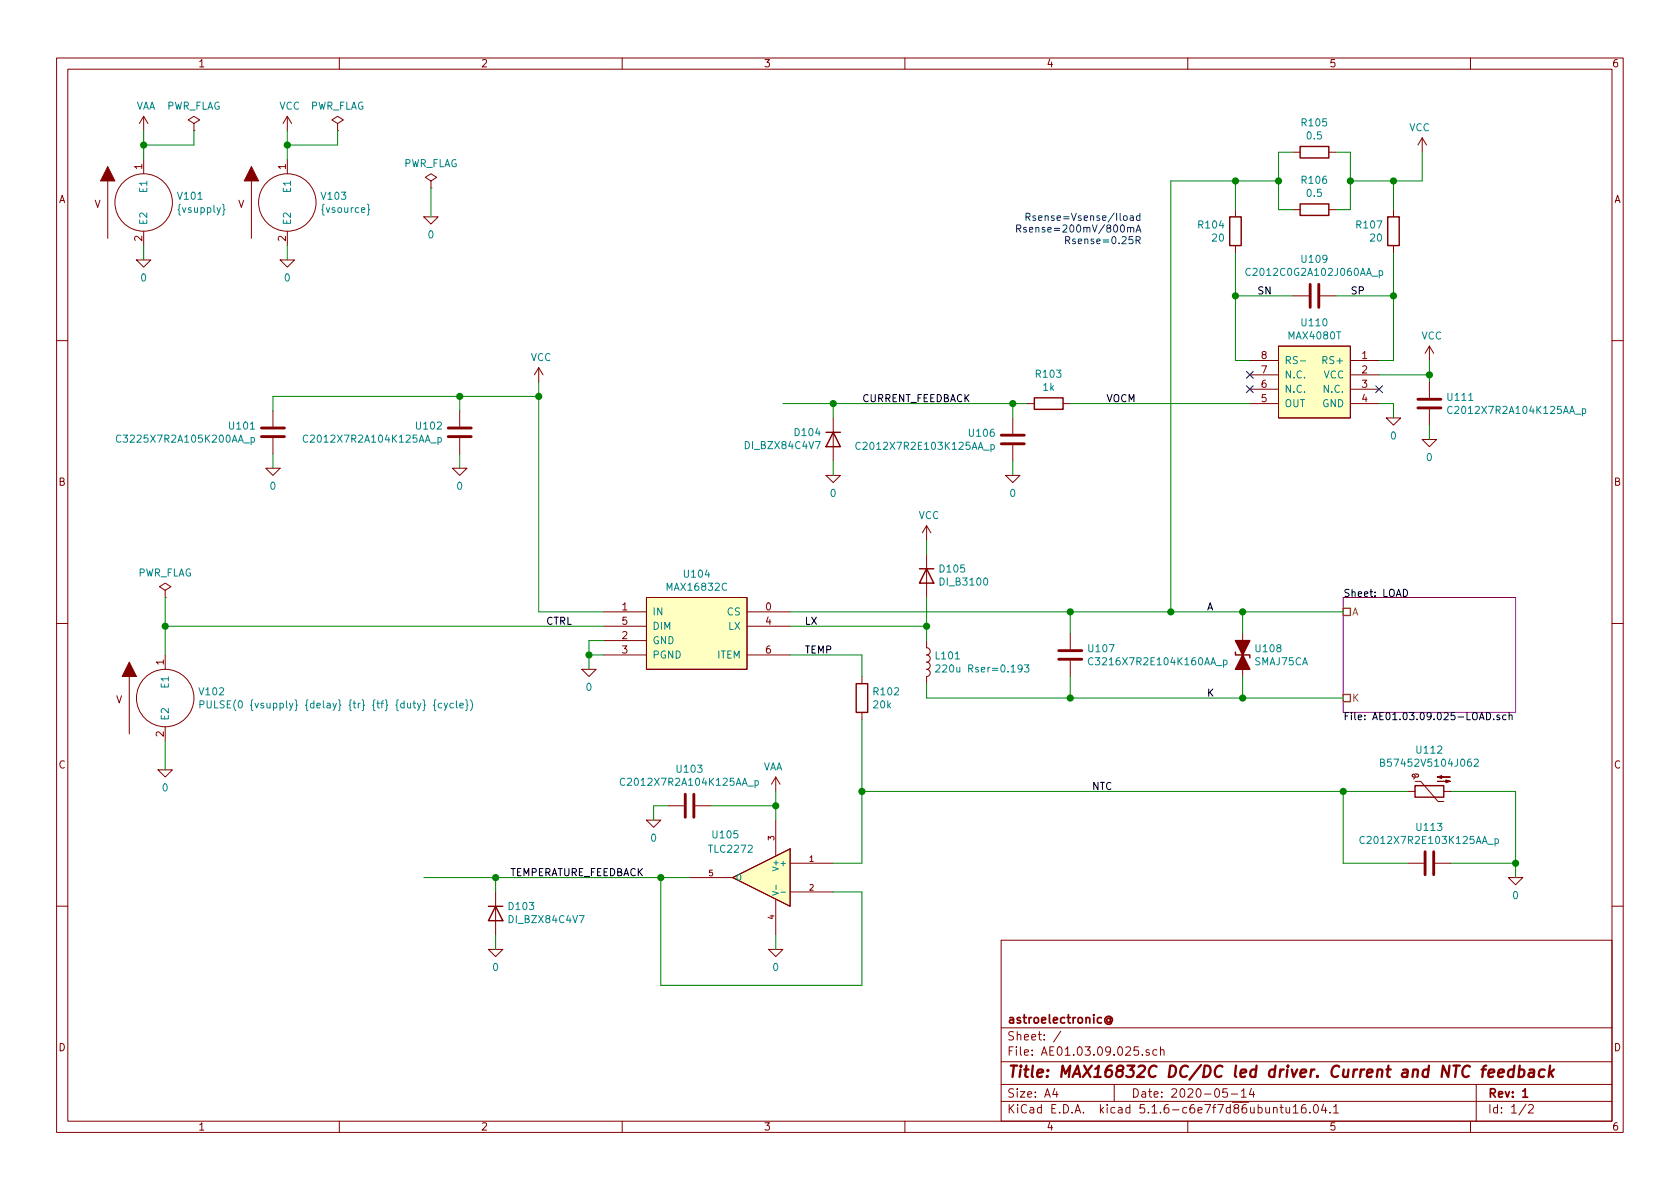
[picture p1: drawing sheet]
EESchema Schematic File Version 4
EELAYER 30 0
EELAYER END
$Descr A4 11693 8268
encoding utf-8
Sheet 1 2
Title "MAX16832C DC/DC led driver. Current and NTC feedback"
Date "2020-05-14"
Rev "1"
Comp "astroelectronic@"
Comment1 ""
Comment2 ""
Comment3 ""
Comment4 ""
$EndDescr
Wire Wire Line
	3000 1500 3000 1300
Wire Wire Line
	2000 1800 2000 1700
Wire Wire Line
	2000 900  2000 1000
Wire Wire Line
	2000 1000 2350 1000
Wire Wire Line
	2350 1000 2350 900 
Connection ~ 2000 1000
Wire Wire Line
	1150 5350 1150 5150
$Sheet
S 9350 4150 1200 800 
U 5A8E4606
F0 "LOAD" 50
F1 "AE01.03.09.025-LOAD.sch" 50
F2 "A" U L 9350 4250 50 
F3 "K" U L 9350 4850 50 
$EndSheet
Wire Wire Line
	2000 1000 2000 1100
$Comp
L power:PWR_FLAG #FLG0104
U 1 1
P 3000 1300
F 0 "#FLG0104" H 3000 1375 50  0001 C CNN
F 1 "PWR_FLAG" H 3000 1473 50  0000 C CNN
F 2 "" H 3000 1300 50  0001 C CNN
F 3 "~" H 3000 1300 50  0001 C CNN
	1    3000 1300
	1    0    0    -1  
$EndComp
$Comp
L pspice:0 #GND0104
U 1 1
P 2000 1800
F 0 "#GND0104" H 2000 1700 50  0001 C CNN
F 1 "0" H 2000 1677 50  0000 C CNN
F 2 "" H 2000 1800 50  0001 C CNN
F 3 "~" H 2000 1800 50  0001 C CNN
	1    2000 1800
	1    0    0    -1  
$EndComp
$Comp
L pspice:0 #GND0105
U 1 1
P 3000 1500
F 0 "#GND0105" H 3000 1400 50  0001 C CNN
F 1 "0" H 3000 1377 50  0000 C CNN
F 2 "" H 3000 1500 50  0001 C CNN
F 3 "~" H 3000 1500 50  0001 C CNN
	1    3000 1500
	1    0    0    -1  
$EndComp
$Comp
L pspice:0 #GND0102
U 1 1
P 1150 5350
F 0 "#GND0102" H 1150 5250 50  0001 C CNN
F 1 "0" H 1150 5227 50  0000 C CNN
F 2 "" H 1150 5350 50  0001 C CNN
F 3 "~" H 1150 5350 50  0001 C CNN
	1    1150 5350
	1    0    0    -1  
$EndComp
$Comp
L power:PWR_FLAG #FLG0101
U 1 1
P 1150 4150
F 0 "#FLG0101" H 1150 4225 50  0001 C CNN
F 1 "PWR_FLAG" H 1150 4323 50  0000 C CNN
F 2 "" H 1150 4150 50  0001 C CNN
F 3 "~" H 1150 4150 50  0001 C CNN
	1    1150 4150
	1    0    0    -1  
$EndComp
$Comp
L power:PWR_FLAG #FLG0103
U 1 1
P 2350 900
F 0 "#FLG0103" H 2350 975 50  0001 C CNN
F 1 "PWR_FLAG" H 2350 1073 50  0000 C CNN
F 2 "" H 2350 900 50  0001 C CNN
F 3 "~" H 2350 900 50  0001 C CNN
	1    2350 900 
	1    0    0    -1  
$EndComp
$Comp
L power:VCC #PWR0102
U 1 1
P 2000 900
F 0 "#PWR0102" H 2000 750 50  0001 C CNN
F 1 "VCC" H 2017 1073 50  0000 C CNN
F 2 "" H 2000 900 50  0001 C CNN
F 3 "" H 2000 900 50  0001 C CNN
	1    2000 900 
	1    0    0    -1  
$EndComp
$Comp
L pspice:VSOURCE V103
U 1 1
P 2000 1400
F 0 "V103" H 2228 1446 50  0000 L CNN
F 1 "{vsource}" H 2228 1355 50  0000 L CNN
F 2 "" H 2000 1400 50  0001 C CNN
F 3 "~" H 2000 1400 50  0001 C CNN
F 4 "V" H 2000 1400 50  0001 C CNN "Spice_Primitive"
F 5 "Y" H 2000 1400 50  0001 C CNN "Spice_Netlist_Enabled"
	1    2000 1400
	1    0    0    -1  
$EndComp
$Comp
L pspice:VSOURCE V102
U 1 1
P 1150 4850
F 0 "V102" H 1378 4896 50  0000 L CNN
F 1 "PULSE(0 {vsupply} {delay} {tr} {tf} {duty} {cycle})" H 1378 4805 50  0000 L CNN
F 2 "" H 1150 4850 50  0001 C CNN
F 3 "~" H 1150 4850 50  0001 C CNN
F 4 "V" H 1150 4850 50  0001 C CNN "Spice_Primitive"
F 5 "Y" H 1150 4850 50  0001 C CNN "Spice_Netlist_Enabled"
	1    1150 4850
	1    0    0    -1  
$EndComp
Text Label 3800 4350 0    50   ~ 0
CTRL
Text Label 8400 4250 0    50   ~ 0
A
Text Label 8400 4850 0    50   ~ 0
K
Text Label 5600 4350 0    50   ~ 0
LX
Text Notes 7950 1700 2    50   ~ 0
Rsense=Vsense/Iload\nRsense=200mV/800mA\nRsense=0.25R
Text Label 5600 4550 0    50   ~ 0
TEMP
Text Label 7600 5500 0    50   ~ 0
NTC
Wire Wire Line
	3750 2750 3200 2750
Wire Wire Line
	3200 3150 3200 3250
Wire Wire Line
	4200 4450 4100 4450
Wire Wire Line
	4100 4450 4100 4550
Wire Wire Line
	4100 4550 4200 4550
Connection ~ 4100 4550
Wire Wire Line
	5500 4350 6450 4350
Wire Wire Line
	6450 4850 7450 4850
Wire Wire Line
	6450 4150 6450 4350
Connection ~ 6450 4350
Wire Wire Line
	6450 3850 6450 3750
Wire Wire Line
	10550 6000 10550 6100
Connection ~ 3200 2750
Wire Wire Line
	6450 4850 6450 4750
Wire Wire Line
	6450 4350 6450 4450
Wire Wire Line
	7450 4250 7450 4400
Wire Wire Line
	1900 3150 1900 3250
Wire Wire Line
	1900 2750 1900 2850
Wire Wire Line
	3200 2750 3200 2850
Connection ~ 7450 4850
Connection ~ 7450 4250
Wire Wire Line
	6000 4550 5500 4550
Wire Wire Line
	6000 4550 6000 4700
Wire Wire Line
	6000 5000 6000 5500
Wire Wire Line
	7450 4700 7450 4850
Wire Wire Line
	4100 4550 4100 4650
Wire Wire Line
	3200 2750 1900 2750
Wire Wire Line
	7450 4850 8650 4850
Wire Wire Line
	7450 4250 8150 4250
$Comp
L pspice:0 #GND0109
U 1 1
P 4100 4650
F 0 "#GND0109" H 4100 4550 50  0001 C CNN
F 1 "0" H 4100 4527 50  0000 C CNN
F 2 "" H 4100 4650 50  0001 C CNN
F 3 "~" H 4100 4650 50  0001 C CNN
	1    4100 4650
	1    0    0    -1  
$EndComp
$Comp
L pspice:0 #GND0106
U 1 1
P 3200 3250
F 0 "#GND0106" H 3200 3150 50  0001 C CNN
F 1 "0" H 3200 3127 50  0000 C CNN
F 2 "" H 3200 3250 50  0001 C CNN
F 3 "~" H 3200 3250 50  0001 C CNN
	1    3200 3250
	-1   0    0    -1  
$EndComp
$Comp
L power:VCC #PWR0104
U 1 1
P 3750 2650
F 0 "#PWR0104" H 3750 2500 50  0001 C CNN
F 1 "VCC" H 3767 2823 50  0000 C CNN
F 2 "" H 3750 2650 50  0001 C CNN
F 3 "" H 3750 2650 50  0001 C CNN
	1    3750 2650
	1    0    0    -1  
$EndComp
$Comp
L pspice:0 #GND0103
U 1 1
P 1900 3250
F 0 "#GND0103" H 1900 3150 50  0001 C CNN
F 1 "0" H 1900 3127 50  0000 C CNN
F 2 "" H 1900 3250 50  0001 C CNN
F 3 "~" H 1900 3250 50  0001 C CNN
	1    1900 3250
	-1   0    0    -1  
$EndComp
$Comp
L Device:C U101
U 1 1
P 1900 3000
F 0 "U101" H 2015 3046 50  0000 L CNN
F 1 "C3225X7R2A105K200AA_p" H 2015 2955 50  0000 L CNN
F 2 "" H 1938 2850 50  0001 C CNN
F 3 "~" H 1900 3000 50  0001 C CNN
F 4 "X" H 1900 3000 50  0001 C CNN "Spice_Primitive"
F 5 "C3225X7R2A105K200AA_p" H 1900 3000 50  0001 C CNN "Spice_Model"
F 6 "Y" H 1900 3000 50  0001 C CNN "Spice_Netlist_Enabled"
F 7 "models/C3225X7R2A105K200AA_p.mod" H 1900 3000 50  0001 C CNN "Spice_Lib_File"
	1    1900 3000
	-1   0    0    -1  
$EndComp
$Comp
L Device:C U102
U 1 1
P 3200 3000
F 0 "U102" H 3314 3046 50  0000 L CNN
F 1 "C2012X7R2A104K125AA_p" H 3314 2955 50  0000 L CNN
F 2 "" H 3238 2850 50  0001 C CNN
F 3 "~" H 3200 3000 50  0001 C CNN
F 4 "X" H 3200 3000 50  0001 C CNN "Spice_Primitive"
F 5 "C2012X7R2A104K125AA_p" H 3200 3000 50  0001 C CNN "Spice_Model"
F 6 "Y" H 3200 3000 50  0001 C CNN "Spice_Netlist_Enabled"
F 7 "models/C2012X7R2A104K125AA_p.mod" H 3200 3000 50  0001 C CNN "Spice_Lib_File"
	1    3200 3000
	-1   0    0    -1  
$EndComp
$Comp
L AE01.17.09.000:MAX16832C U104
U 1 1
P 4850 4400
F 0 "U104" H 4850 4815 50  0000 C CNN
F 1 "MAX16832C" H 4850 4724 50  0000 C CNN
F 2 "" H 4500 3850 50  0001 L BNN
F 3 "~" H 4500 3750 50  0001 L BNN
F 4 "X" H 4850 4400 50  0001 C CNN "Spice_Primitive"
F 5 "MAX16832C" H 4850 4400 50  0001 C CNN "Spice_Model"
F 6 "Y" H 4850 4400 50  0001 C CNN "Spice_Netlist_Enabled"
F 7 "models/MAX16832C.LIB" H 4850 4400 50  0001 C CNN "Spice_Lib_File"
	1    4850 4400
	1    0    0    -1  
$EndComp
$Comp
L power:VCC #PWR0106
U 1 1
P 6450 3750
F 0 "#PWR0106" H 6450 3600 50  0001 C CNN
F 1 "VCC" H 6467 3923 50  0000 C CNN
F 2 "" H 6450 3750 50  0001 C CNN
F 3 "" H 6450 3750 50  0001 C CNN
	1    6450 3750
	1    0    0    -1  
$EndComp
$Comp
L Device:R R102
U 1 1
P 6000 4850
F 0 "R102" H 6070 4896 50  0000 L CNN
F 1 "20k" H 6070 4805 50  0000 L CNN
F 2 "" V 5930 4850 50  0001 C CNN
F 3 "~" H 6000 4850 50  0001 C CNN
F 4 "R" H 6000 4850 50  0001 C CNN "Spice_Primitive"
F 5 "20k" H 6000 4850 50  0001 C CNN "Spice_Model"
F 6 "Y" H 6000 4850 50  0001 C CNN "Spice_Netlist_Enabled"
	1    6000 4850
	1    0    0    -1  
$EndComp
$Comp
L pspice:0 #GND0116
U 1 1
P 10550 6100
F 0 "#GND0116" H 10550 6000 50  0001 C CNN
F 1 "0" H 10550 5977 50  0000 C CNN
F 2 "" H 10550 6100 50  0001 C CNN
F 3 "~" H 10550 6100 50  0001 C CNN
	1    10550 6100
	-1   0    0    -1  
$EndComp
$Comp
L Device:C U113
U 1 1
P 9950 6000
F 0 "U113" V 9698 6000 50  0000 C CNN
F 1 "C2012X7R2E103K125AA_p" V 9789 6000 50  0000 C CNN
F 2 "" H 9988 5850 50  0001 C CNN
F 3 "~" H 9950 6000 50  0001 C CNN
F 4 "X" H 9950 6000 50  0001 C CNN "Spice_Primitive"
F 5 "C2012X7R2E103K125AA_p" H 9950 6000 50  0001 C CNN "Spice_Model"
F 6 "Y" H 9950 6000 50  0001 C CNN "Spice_Netlist_Enabled"
F 7 "models/C2012X7R2E103K125AA_p.mod" H 9950 6000 50  0001 C CNN "Spice_Lib_File"
	1    9950 6000
	0    -1   1    0   
$EndComp
$Comp
L Device:L L101
U 1 1
P 6450 4600
F 0 "L101" H 6503 4646 50  0000 L CNN
F 1 "220u Rser=0.193" H 6503 4555 50  0000 L CNN
F 2 "" H 6450 4600 50  0001 C CNN
F 3 "~" H 6450 4600 50  0001 C CNN
F 4 "L" H 6450 4600 50  0001 C CNN "Spice_Primitive"
F 5 "220u Rser=0.193" H 6450 4600 50  0001 C CNN "Spice_Model"
F 6 "Y" H 6450 4600 50  0001 C CNN "Spice_Netlist_Enabled"
	1    6450 4600
	1    0    0    -1  
$EndComp
$Comp
L Simulation_SPICE:DIODE D105
U 1 1
P 6450 4000
F 0 "D105" V 6496 3920 50  0000 R CNN
F 1 "DI_B3100" V 6405 3920 50  0000 R CNN
F 2 "" H 6450 4000 50  0001 C CNN
F 3 "~" H 6450 4000 50  0001 C CNN
F 4 "Y" H 6450 4000 50  0001 L CNN "Spice_Netlist_Enabled"
F 5 "D" H 6450 4000 50  0001 L CNN "Spice_Primitive"
F 6 "DI_B3100" H 6450 4000 50  0001 C CNN "Spice_Model"
F 7 "models/B3100.spice.txt" H 6450 4000 50  0001 C CNN "Spice_Lib_File"
	1    6450 4000
	0    -1   -1   0   
$EndComp
$Comp
L Device:R R106
U 1 1
P 9150 1450
F 0 "R106" V 8943 1450 50  0000 C CNN
F 1 "0.5" V 9034 1450 50  0000 C CNN
F 2 "" V 9080 1450 50  0001 C CNN
F 3 "~" H 9150 1450 50  0001 C CNN
F 4 "R" H 9150 1450 50  0001 C CNN "Spice_Primitive"
F 5 "0.5" H 9150 1450 50  0001 C CNN "Spice_Model"
F 6 "Y" H 9150 1450 50  0001 C CNN "Spice_Netlist_Enabled"
	1    9150 1450
	0    -1   1    0   
$EndComp
Wire Wire Line
	9300 1450 9400 1450
Wire Wire Line
	9000 1450 8900 1450
Wire Wire Line
	9000 1050 8900 1050
$Comp
L power:VCC #PWR0107
U 1 1
P 9900 1050
F 0 "#PWR0107" H 9900 900 50  0001 C CNN
F 1 "VCC" H 9917 1223 50  0000 C CNN
F 2 "" H 9900 1050 50  0001 C CNN
F 3 "" H 9900 1050 50  0001 C CNN
	1    9900 1050
	-1   0    0    -1  
$EndComp
$Comp
L Device:R R105
U 1 1
P 9150 1050
F 0 "R105" V 8943 1050 50  0000 C CNN
F 1 "0.5" V 9034 1050 50  0000 C CNN
F 2 "" V 9080 1050 50  0001 C CNN
F 3 "~" H 9150 1050 50  0001 C CNN
F 4 "R" H 9150 1050 50  0001 C CNN "Spice_Primitive"
F 5 "0.5" H 9150 1050 50  0001 C CNN "Spice_Model"
F 6 "Y" H 9150 1050 50  0001 C CNN "Spice_Netlist_Enabled"
	1    9150 1050
	0    -1   1    0   
$EndComp
Wire Wire Line
	8900 1450 8900 1250
Wire Wire Line
	8900 1250 8600 1250
Connection ~ 8900 1250
Wire Wire Line
	8900 1250 8900 1050
Wire Wire Line
	9600 2800 9700 2800
Wire Wire Line
	9700 2800 9700 2900
$Comp
L pspice:0 #GND0114
U 1 1
P 9700 2900
F 0 "#GND0114" H 9700 2800 50  0001 C CNN
F 1 "0" H 9700 2777 50  0000 C CNN
F 2 "" H 9700 2900 50  0001 C CNN
F 3 "~" H 9700 2900 50  0001 C CNN
	1    9700 2900
	1    0    0    -1  
$EndComp
Wire Wire Line
	9950 2650 9950 2600
Wire Wire Line
	9950 2950 9950 3050
$Comp
L pspice:0 #GND0115
U 1 1
P 9950 3050
F 0 "#GND0115" H 9950 2950 50  0001 C CNN
F 1 "0" H 9950 2927 50  0000 C CNN
F 2 "" H 9950 3050 50  0001 C CNN
F 3 "~" H 9950 3050 50  0001 C CNN
	1    9950 3050
	1    0    0    -1  
$EndComp
$Comp
L power:VCC #PWR0108
U 1 1
P 9950 2500
F 0 "#PWR0108" H 9950 2350 50  0001 C CNN
F 1 "VCC" H 9967 2673 50  0000 C CNN
F 2 "" H 9950 2500 50  0001 C CNN
F 3 "" H 9950 2500 50  0001 C CNN
	1    9950 2500
	1    0    0    -1  
$EndComp
Wire Wire Line
	9600 2600 9950 2600
Connection ~ 9950 2600
Wire Wire Line
	9950 2600 9950 2500
Wire Wire Line
	8700 2800 7450 2800
Text Label 7700 2800 0    50   ~ 0
VOCM
Wire Wire Line
	9700 1750 9700 2050
Wire Wire Line
	9700 2500 9600 2500
Wire Wire Line
	9400 1450 9400 1250
Wire Wire Line
	9400 1050 9300 1050
Wire Wire Line
	9400 1250 9700 1250
Connection ~ 9400 1250
Wire Wire Line
	9400 1250 9400 1050
Wire Wire Line
	8650 4700 8650 4850
Connection ~ 8650 4850
Wire Wire Line
	8650 4400 8650 4250
Connection ~ 8650 4250
$Comp
L Device:R R103
U 1 1
P 7300 2800
F 0 "R103" V 7093 2800 50  0000 C CNN
F 1 "1k" V 7184 2800 50  0000 C CNN
F 2 "" V 7230 2800 50  0001 C CNN
F 3 "~" H 7300 2800 50  0001 C CNN
F 4 "R" H 7300 2800 50  0001 C CNN "Spice_Primitive"
F 5 "1k" H 7300 2800 50  0001 C CNN "Spice_Model"
F 6 "Y" H 7300 2800 50  0001 C CNN "Spice_Netlist_Enabled"
	1    7300 2800
	0    -1   1    0   
$EndComp
Wire Wire Line
	7150 2800 7050 2800
Wire Wire Line
	7050 2800 7050 2900
Wire Wire Line
	7050 3300 7050 3200
$Comp
L pspice:0 #GND0113
U 1 1
P 7050 3300
F 0 "#GND0113" H 7050 3200 50  0001 C CNN
F 1 "0" H 7050 3177 50  0000 C CNN
F 2 "" H 7050 3300 50  0001 C CNN
F 3 "~" H 7050 3300 50  0001 C CNN
	1    7050 3300
	1    0    0    -1  
$EndComp
Wire Wire Line
	3750 4250 4200 4250
$Comp
L pspice:VSOURCE V101
U 1 1
P 1000 1400
F 0 "V101" H 1228 1446 50  0000 L CNN
F 1 "{vsupply}" H 1228 1355 50  0000 L CNN
F 2 "" H 1000 1400 50  0001 C CNN
F 3 "~" H 1000 1400 50  0001 C CNN
F 4 "V" H 1000 1400 50  0001 C CNN "Spice_Primitive"
F 5 "Y" H 1000 1400 50  0001 C CNN "Spice_Netlist_Enabled"
	1    1000 1400
	1    0    0    -1  
$EndComp
Wire Wire Line
	1000 1800 1000 1700
$Comp
L pspice:0 #GND0101
U 1 1
P 1000 1800
F 0 "#GND0101" H 1000 1700 50  0001 C CNN
F 1 "0" H 1000 1677 50  0000 C CNN
F 2 "" H 1000 1800 50  0001 C CNN
F 3 "~" H 1000 1800 50  0001 C CNN
	1    1000 1800
	1    0    0    -1  
$EndComp
$Comp
L power:VAA #PWR0101
U 1 1
P 1000 900
F 0 "#PWR0101" H 1000 750 50  0001 C CNN
F 1 "VAA" H 1017 1073 50  0000 C CNN
F 2 "" H 1000 900 50  0001 C CNN
F 3 "" H 1000 900 50  0001 C CNN
	1    1000 900 
	1    0    0    -1  
$EndComp
Wire Wire Line
	1000 900  1000 1000
Wire Wire Line
	1000 1000 1350 1000
Wire Wire Line
	1350 1000 1350 900 
$Comp
L power:PWR_FLAG #FLG0102
U 1 1
P 1350 900
F 0 "#FLG0102" H 1350 975 50  0001 C CNN
F 1 "PWR_FLAG" H 1350 1073 50  0000 C CNN
F 2 "" H 1350 900 50  0001 C CNN
F 3 "~" H 1350 900 50  0001 C CNN
	1    1350 900 
	1    0    0    -1  
$EndComp
Connection ~ 1000 1000
Wire Wire Line
	1000 1000 1000 1100
Text Label 6000 2800 0    50   ~ 0
CURRENT_FEEDBACK
Text Label 3550 6100 0    50   ~ 0
TEMPERATURE_FEEDBACK
$Comp
L pspice:0 #GND0110
U 1 1
P 4550 5700
F 0 "#GND0110" H 4550 5600 50  0001 C CNN
F 1 "0" H 4550 5577 50  0000 C CNN
F 2 "" H 4550 5700 50  0001 C CNN
F 3 "~" H 4550 5700 50  0001 C CNN
	1    4550 5700
	1    0    0    -1  
$EndComp
Wire Wire Line
	4550 5600 4550 5700
Wire Wire Line
	4650 5600 4550 5600
$Comp
L Device:C U103
U 1 1
P 4800 5600
F 0 "U103" V 5052 5600 50  0000 C CNN
F 1 "C2012X7R2A104K125AA_p" V 4961 5600 50  0000 C CNN
F 2 "" H 4838 5450 50  0001 C CNN
F 3 "~" H 4800 5600 50  0001 C CNN
F 4 "X" H 4800 5600 50  0001 C CNN "Spice_Primitive"
F 5 "C2012X7R2A104K125AA_p" H 4800 5600 50  0001 C CNN "Spice_Model"
F 6 "Y" H 4800 5600 50  0001 C CNN "Spice_Netlist_Enabled"
F 7 "models/C2012X7R2A104K125AA_p.mod" H 4800 5600 50  0001 C CNN "Spice_Lib_File"
	1    4800 5600
	0    -1   -1   0   
$EndComp
Wire Wire Line
	5400 5600 4950 5600
Wire Wire Line
	5400 5600 5400 5700
$Comp
L power:VAA #PWR0105
U 1 1
P 5400 5500
F 0 "#PWR0105" H 5400 5350 50  0001 C CNN
F 1 "VAA" H 5417 5673 50  0000 C CNN
F 2 "" H 5400 5500 50  0001 C CNN
F 3 "" H 5400 5500 50  0001 C CNN
	1    5400 5500
	-1   0    0    -1  
$EndComp
Connection ~ 5400 5600
Wire Wire Line
	5400 5500 5400 5600
$Comp
L pspice:0 #GND0111
U 1 1
P 5400 6600
F 0 "#GND0111" H 5400 6500 50  0001 C CNN
F 1 "0" H 5400 6477 50  0000 C CNN
F 2 "" H 5400 6600 50  0001 C CNN
F 3 "~" H 5400 6600 50  0001 C CNN
	1    5400 6600
	1    0    0    -1  
$EndComp
Wire Wire Line
	5400 6600 5400 6500
$Comp
L AE01.17.16.000:TLC2272 U105
U 1 1
P 5300 6100
F 0 "U105" H 5450 6400 50  0000 L CNN
F 1 "TLC2272" H 5350 6300 50  0000 L CNN
F 2 "FP" H 5500 5700 50  0001 L BNN
F 3 "DS" H 5500 5600 50  0001 L BNN
F 4 "X" H 5300 6100 50  0001 C CNN "Spice_Primitive"
F 5 "TLC2272" H 5300 6100 50  0001 C CNN "Spice_Model"
F 6 "Y" H 5300 6100 50  0001 C CNN "Spice_Netlist_Enabled"
F 7 "models/TLC2272.LIB" H 5300 6100 50  0001 C CNN "Spice_Lib_File"
	1    5300 6100
	-1   0    0    -1  
$EndComp
Wire Wire Line
	4800 6100 4600 6100
Wire Wire Line
	6000 6850 4600 6850
Wire Wire Line
	4600 6850 4600 6100
Connection ~ 4600 6100
Wire Wire Line
	6000 6850 6000 6200
Wire Wire Line
	6000 6200 5800 6200
Wire Wire Line
	6000 6000 5800 6000
$Comp
L Device:Thermistor_NTC U112
U 1 1
P 9950 5500
F 0 "U112" V 9660 5500 50  0000 C CNN
F 1 "B57452V5104J062" V 9751 5500 50  0000 C CNN
F 2 "" H 9950 5550 50  0001 C CNN
F 3 "~" H 9950 5550 50  0001 C CNN
F 4 "X" H 9950 5500 50  0001 C CNN "Spice_Primitive"
F 5 "B57452V5104J062" H 9950 5500 50  0001 C CNN "Spice_Model"
F 6 "Y" H 9950 5500 50  0001 C CNN "Spice_Netlist_Enabled"
F 7 "models/ntc_20130313.lib" H 9950 5500 50  0001 C CNN "Spice_Lib_File"
	1    9950 5500
	0    -1   1    0   
$EndComp
Wire Wire Line
	7050 2800 5800 2800
Connection ~ 7050 2800
$Comp
L Device:C U111
U 1 1
P 9950 2800
F 0 "U111" H 10065 2846 50  0000 L CNN
F 1 "C2012X7R2A104K125AA_p" H 10065 2755 50  0000 L CNN
F 2 "" H 9988 2650 50  0001 C CNN
F 3 "~" H 9950 2800 50  0001 C CNN
F 4 "X" H 9950 2800 50  0001 C CNN "Spice_Primitive"
F 5 "C2012X7R2A104K125AA_p" H 9950 2800 50  0001 C CNN "Spice_Model"
F 6 "Y" H 9950 2800 50  0001 C CNN "Spice_Netlist_Enabled"
F 7 "models/C2012X7R2A104K125AA_p.mod" H 9950 2800 50  0001 C CNN "Spice_Lib_File"
	1    9950 2800
	1    0    0    -1  
$EndComp
$Comp
L Device:R R107
U 1 1
P 9700 1600
F 0 "R107" H 9770 1646 50  0000 L CNN
F 1 "20" H 9770 1555 50  0000 L CNN
F 2 "" V 9630 1600 50  0001 C CNN
F 3 "~" H 9700 1600 50  0001 C CNN
F 4 "R" H 9700 1600 50  0001 C CNN "Spice_Primitive"
F 5 "20" H 9700 1600 50  0001 C CNN "Spice_Model"
F 6 "Y" H 9700 1600 50  0001 C CNN "Spice_Netlist_Enabled"
	1    9700 1600
	-1   0    0    -1  
$EndComp
$Comp
L Device:R R104
U 1 1
P 8600 1600
F 0 "R104" H 8670 1646 50  0000 L CNN
F 1 "20" H 8670 1555 50  0000 L CNN
F 2 "" V 8530 1600 50  0001 C CNN
F 3 "~" H 8600 1600 50  0001 C CNN
F 4 "R" H 8600 1600 50  0001 C CNN "Spice_Primitive"
F 5 "20" H 8600 1600 50  0001 C CNN "Spice_Model"
F 6 "Y" H 8600 1600 50  0001 C CNN "Spice_Netlist_Enabled"
	1    8600 1600
	-1   0    0    -1  
$EndComp
$Comp
L Device:C U109
U 1 1
P 9150 2050
F 0 "U109" V 9402 2050 50  0000 C CNN
F 1 "C2012C0G2A102J060AA_p" V 9311 2050 50  0000 C CNN
F 2 "" H 9188 1900 50  0001 C CNN
F 3 "~" H 9150 2050 50  0001 C CNN
F 4 "X" H 9150 2050 50  0001 C CNN "Spice_Primitive"
F 5 "C2012C0G2A102J060AA_p" H 9150 2050 50  0001 C CNN "Spice_Model"
F 6 "Y" H 9150 2050 50  0001 C CNN "Spice_Netlist_Enabled"
F 7 "models/C2012C0G2A102J060AA_p.mod" H 9150 2050 50  0001 C CNN "Spice_Lib_File"
	1    9150 2050
	0    -1   -1   0   
$EndComp
Wire Wire Line
	8700 2500 8600 2500
Wire Wire Line
	8600 2500 8600 2050
Wire Wire Line
	9300 2050 9700 2050
Connection ~ 9700 2050
Wire Wire Line
	9700 2050 9700 2500
Wire Wire Line
	9000 2050 8600 2050
Connection ~ 8600 2050
Wire Wire Line
	8600 2050 8600 1750
Text Label 9400 2050 0    50   ~ 0
SP
Text Label 8750 2050 0    50   ~ 0
SN
Wire Wire Line
	9700 1250 9700 1450
Wire Wire Line
	8600 1250 8600 1450
Wire Wire Line
	8600 1250 8150 1250
Wire Wire Line
	8150 1250 8150 4250
Connection ~ 8600 1250
Wire Wire Line
	9700 1250 9900 1250
Wire Wire Line
	9900 1250 9900 1050
Connection ~ 9700 1250
$Comp
L AE01.17.09.000:MAX4080T U110
U 1 1
P 9150 2650
F 0 "U110" H 9150 3065 50  0000 C CNN
F 1 "MAX4080T" H 9150 2974 50  0000 C CNN
F 2 "Housings_SOIC:SOIC-8_3.9x4.9mm_Pitch1.27mm" H 8900 2100 50  0001 L BNN
F 3 "DS" H 8900 2000 50  0001 L BNN
F 4 "MAX4080TASA+T" H 8900 1900 50  0001 L BNN "PN"
F 5 "ID" H 8900 1800 50  0001 L BNN "ID"
F 6 "Current Sense Amplifier 1 Circuit  8-SOIC" H 8900 1700 50  0001 L BNN "DESC"
F 7 "NOTE" H 8900 1600 50  0001 L BNN "NOTE"
F 8 "X" H 9150 2650 50  0001 C CNN "Spice_Primitive"
F 9 "MAX4080T" H 9150 2650 50  0001 C CNN "Spice_Model"
F 10 "Y" H 9150 2650 50  0001 C CNN "Spice_Netlist_Enabled"
F 11 "models/MAX4080T.FAM" H 9150 2650 50  0001 C CNN "Spice_Lib_File"
	1    9150 2650
	-1   0    0    -1  
$EndComp
$Comp
L Device:C U106
U 1 1
P 7050 3050
F 0 "U106" H 7165 3096 50  0000 L CNN
F 1 "C2012X7R2E103K125AA_p" H 7165 3005 50  0000 L CNN
F 2 "" H 7088 2900 50  0001 C CNN
F 3 "~" H 7050 3050 50  0001 C CNN
F 4 "X" H 7050 3050 50  0001 C CNN "Spice_Primitive"
F 5 "C2012X7R2E103K125AA_p" H 7050 3050 50  0001 C CNN "Spice_Model"
F 6 "Y" H 7050 3050 50  0001 C CNN "Spice_Netlist_Enabled"
F 7 "models/C2012X7R2E103K125AA_p.mod" H 7050 3050 50  0001 C CNN "Spice_Lib_File"
	1    7050 3050
	-1   0    0    -1  
$EndComp
$Comp
L Device:C U107
U 1 1
P 7450 4550
F 0 "U107" H 7565 4596 50  0000 L CNN
F 1 "C3216X7R2E104K160AA_p" H 7565 4505 50  0000 L CNN
F 2 "" H 7488 4400 50  0001 C CNN
F 3 "~" H 7450 4550 50  0001 C CNN
F 4 "X" H 7450 4550 50  0001 C CNN "Spice_Primitive"
F 5 "C3216X7R2E104K160AA_p" H 7450 4550 50  0001 C CNN "Spice_Model"
F 6 "Y" H 7450 4550 50  0001 C CNN "Spice_Netlist_Enabled"
F 7 "models/C3216X7R2E104K160AA_p.mod" H 7450 4550 50  0001 C CNN "Spice_Lib_File"
	1    7450 4550
	1    0    0    -1  
$EndComp
$Comp
L Simulation_SPICE:DIODE D104
U 1 1
P 5800 3050
F 0 "D104" V 5846 2970 50  0000 R CNN
F 1 "DI_BZX84C4V7" V 5755 2970 50  0000 R CNN
F 2 "" H 5800 3050 50  0001 C CNN
F 3 "~" H 5800 3050 50  0001 C CNN
F 4 "Y" H 5800 3050 50  0001 L CNN "Spice_Netlist_Enabled"
F 5 "X" H 5800 3050 50  0001 L CNN "Spice_Primitive"
F 6 "DI_BZX84C4V7" H 5800 3050 50  0001 C CNN "Spice_Model"
F 7 "models/BZX84C4V7.spice.txt" H 5800 3050 50  0001 C CNN "Spice_Lib_File"
	1    5800 3050
	0    1    -1   0   
$EndComp
Wire Wire Line
	5800 3300 5800 3200
$Comp
L pspice:0 #GND0112
U 1 1
P 5800 3300
F 0 "#GND0112" H 5800 3200 50  0001 C CNN
F 1 "0" H 5800 3177 50  0000 C CNN
F 2 "" H 5800 3300 50  0001 C CNN
F 3 "~" H 5800 3300 50  0001 C CNN
	1    5800 3300
	1    0    0    -1  
$EndComp
Wire Wire Line
	5800 2900 5800 2800
Connection ~ 5800 2800
Wire Wire Line
	5800 2800 5450 2800
$Comp
L Simulation_SPICE:DIODE D103
U 1 1
P 3450 6350
F 0 "D103" V 3496 6270 50  0000 R CNN
F 1 "DI_BZX84C4V7" V 3405 6270 50  0000 R CNN
F 2 "" H 3450 6350 50  0001 C CNN
F 3 "~" H 3450 6350 50  0001 C CNN
F 4 "Y" H 3450 6350 50  0001 L CNN "Spice_Netlist_Enabled"
F 5 "X" H 3450 6350 50  0001 L CNN "Spice_Primitive"
F 6 "DI_BZX84C4V7" H 3450 6350 50  0001 C CNN "Spice_Model"
F 7 "models/BZX84C4V7.spice.txt" H 3450 6350 50  0001 C CNN "Spice_Lib_File"
	1    3450 6350
	0    -1   -1   0   
$EndComp
Wire Wire Line
	3450 6600 3450 6500
$Comp
L pspice:0 #GND0108
U 1 1
P 3450 6600
F 0 "#GND0108" H 3450 6500 50  0001 C CNN
F 1 "0" H 3450 6477 50  0000 C CNN
F 2 "" H 3450 6600 50  0001 C CNN
F 3 "~" H 3450 6600 50  0001 C CNN
	1    3450 6600
	-1   0    0    -1  
$EndComp
Wire Wire Line
	3450 6200 3450 6100
$Comp
L Device:D_TVS_ALT U108
U 1 1
P 8650 4550
F 0 "U108" V 8604 4629 50  0000 L CNN
F 1 "SMAJ75CA" V 8695 4629 50  0000 L CNN
F 2 "" H 8650 4550 50  0001 C CNN
F 3 "~" H 8650 4550 50  0001 C CNN
F 4 "X" H 8650 4550 50  0001 C CNN "Spice_Primitive"
F 5 "SMAJ75CA" H 8650 4550 50  0001 C CNN "Spice_Model"
F 6 "Y" H 8650 4550 50  0001 C CNN "Spice_Netlist_Enabled"
F 7 "models/TVS_Diode_SMAJxxx_CA_SPICE_Model_txt.txt" H 8650 4550 50  0001 C CNN "Spice_Lib_File"
	1    8650 4550
	0    1    1    0   
$EndComp
Wire Wire Line
	9800 6000 9350 6000
Wire Wire Line
	9800 5500 9350 5500
Wire Wire Line
	9350 5500 9350 6000
Wire Wire Line
	10550 6000 10100 6000
Wire Wire Line
	10550 5500 10100 5500
Wire Wire Line
	10550 6000 10550 5500
Connection ~ 8150 4250
Wire Wire Line
	8150 4250 8650 4250
Wire Wire Line
	5500 4250 7450 4250
Wire Wire Line
	8650 4250 9350 4250
Wire Wire Line
	8650 4850 9350 4850
Wire Wire Line
	3750 2650 3750 2750
Connection ~ 3750 2750
Wire Wire Line
	3750 2750 3750 4250
Connection ~ 10550 6000
Wire Wire Line
	9350 5500 6000 5500
Connection ~ 9350 5500
Wire Wire Line
	6000 6000 6000 5500
Connection ~ 6000 5500
Connection ~ 3450 6100
Wire Wire Line
	3450 6100 4600 6100
Wire Wire Line
	2950 6100 3450 6100
Wire Wire Line
	1150 4350 4200 4350
Wire Wire Line
	1150 4150 1150 4350
Connection ~ 1150 4350
Wire Wire Line
	1150 4350 1150 4550
NoConn ~ 8700 2600
NoConn ~ 8700 2700
NoConn ~ 9600 2700
$EndSCHEMATC
